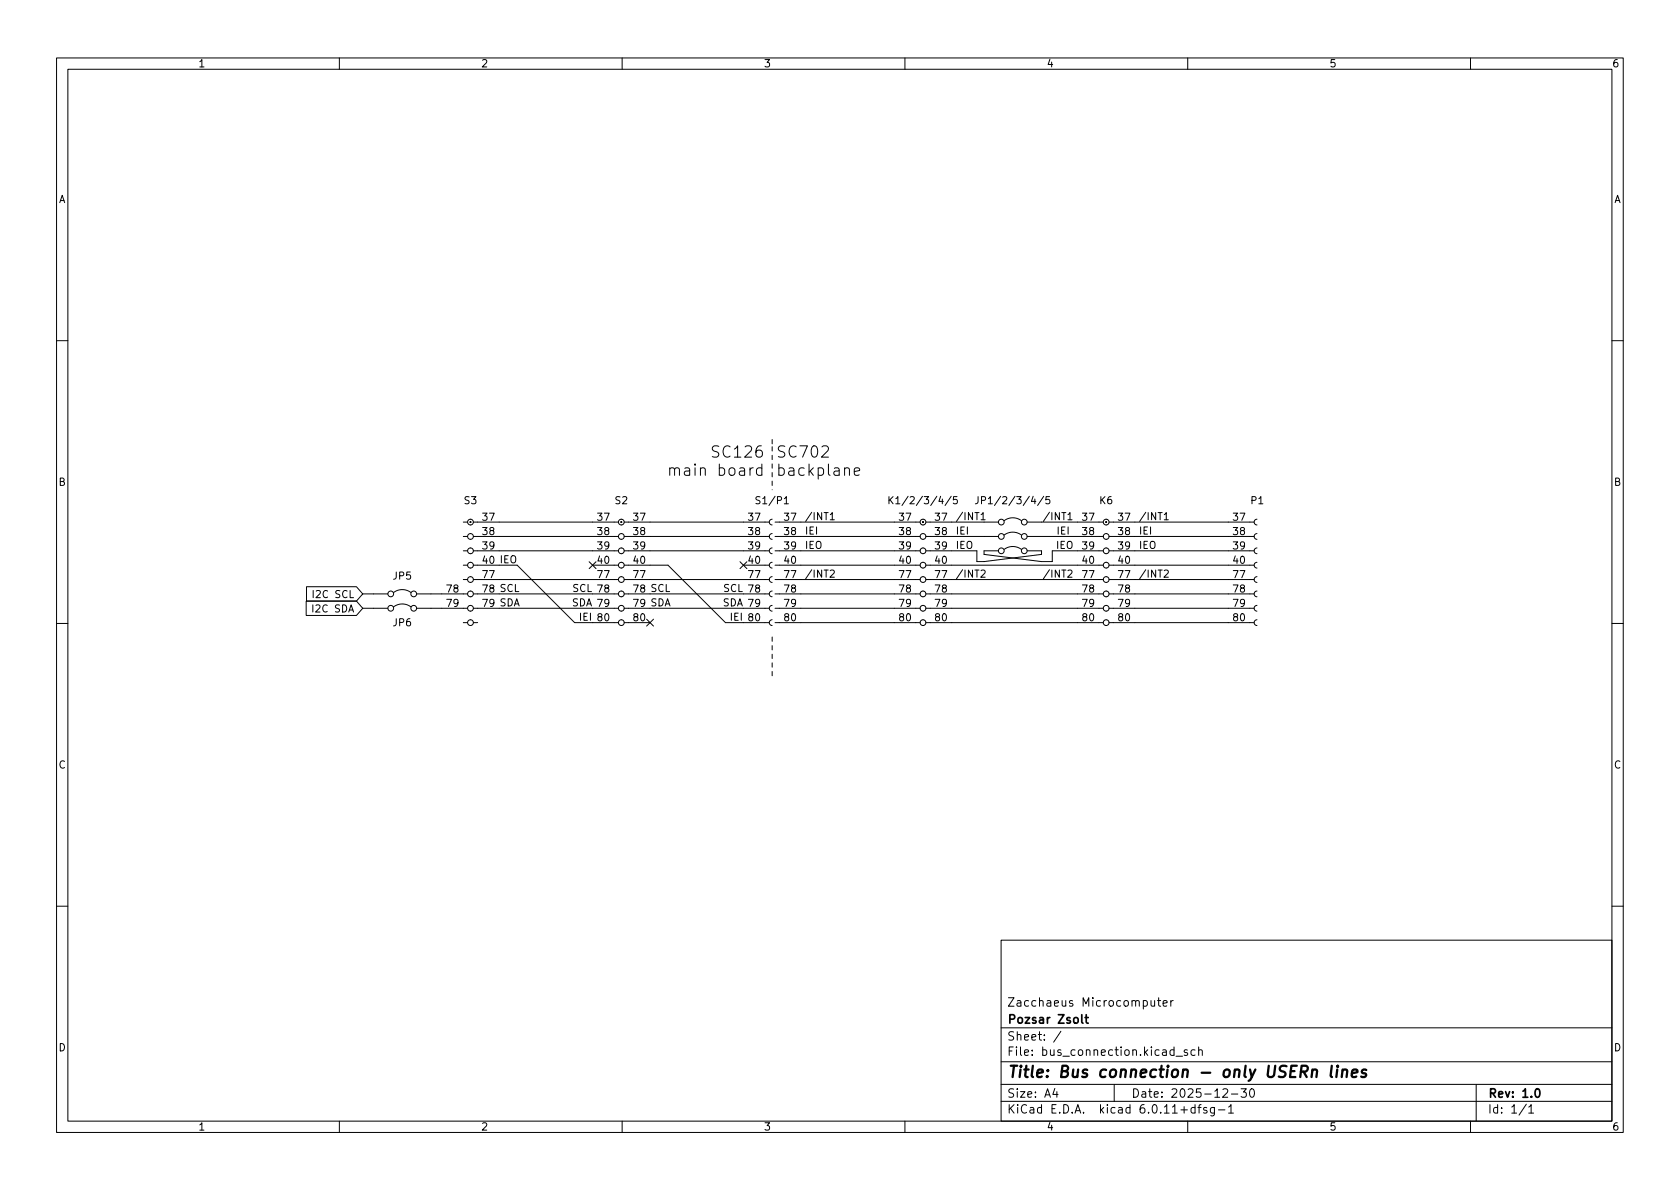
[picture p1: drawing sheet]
<svg xmlns="http://www.w3.org/2000/svg" width="297mm" height="210mm" viewBox="0 0 297 210" stroke-linecap="round" stroke-linejoin="round" font-family="sans-serif">
<g fill="none" stroke="#000" stroke-width=".18">
<path d="M10 10.2h277v190.1h-277zM12 12.2h273v186.1h-273zM60 10.2v2M110 10.2v2M160 10.2v2M210 10.2v2M260 10.2v2M10 60.2h2M285 60.2h2M81.9 99.9h.8M81.9 97.4h.8M81.9 94.9h.8"/>
<path d="M81.9 92.3h.8M83.7 99.9h7.7l10.2 10.2h7.7M83.7 97.4h25.6M83.7 94.9h25.6M83.7 92.3h25.6M104.2 99.3l1.2 1.3M104.8 99.9h4.5M105.4 99.3l-1.2 1.3M110.4 99.9h7.7l10.2 10.2h7.7M110.4 97.4h25.6M110.4 94.9h25.6M110.4 92.3h25.6"/>
<path d="M123.8 82.9a.5 .5 0 0 1 .9 .1v1.1M130.8 99.3l1.3 1.3M131.4 99.9h4.6M132.1 99.3l-1.3 1.3M136.5 99.4l-.3 .2-.2 .3 .2 .4 .3 .2M136.5 96.9l-.3 .1-.2 .4 .2 .4 .3 .1M136.5 94.4l-.3 .1-.2 .4 .2 .3 .3 .2M136.5 91.8l-.3 .2-.2 .3 .2 .4 .3 .1M137 99.9h25.7M137 97.4h25.7M137 94.9h25.7M137 92.3h25.7"/>
<path d="M138.7 88.2l.3-.4v1.3M138.7 89.1h.7M146.8 91l.4-.4v1.3M146.8 91.9h.7M151 83.4l1-.2-.1-.4-.6-.1-.3 .3 .1 1 .2 .1 .6-.1M163.7 99.9h31.4M163.7 97.4h9v1.9h1.3l10.1-1.3v-.6h-2.5M163.7 94.9h12.8M163.7 92.3h12.8M165.6 87.8l-1 1.6M166.3 87.8l-.3 .9h.8M166.6 88.2v.9"/>
<path d="M168.2 87.8l-1.1 1.6M169.2 87.8h-.6l-.1 .6 .2-.1 .5 .1 .1 .1-.1 .5-.2 .1-.5-.1M173.5 91l.3-.4v1.3M173.5 91.9h.7M176.5 97.4h-2.5v.6l10.1 1.3h2v-1.9h9M177.5 97.2a2.54 2.54 0 0 1 3.1 0M177.5 94.6a2.54 2.54 0 0 1 3.1 0M177.5 92.1a2.54 2.54 0 0 1 3.1 0M181.6 94.9h13.5M181.6 92.3h13.5M182 87.8l-1.1 1.6M182.7 87.8l-.3 .9h.8"/>
<path d="M183 88.2v.9M184.5 87.8l-1 1.6M185.6 87.8h-.6l-.1 .6 .2-.1 .4 .1 .1 .1v.5l-.2 .1-.5-.1M188.8 91l.4-.4v1.3M188.8 91.9h.7M196.1 99.9h25.6M196.1 97.4h25.6M196.1 94.9h25.6M196.1 92.3h25.6M205.8 91l.4-.4v1.3M205.8 91.9h.8M222.2 99.4l-.3 .2-.2 .3 .2 .4 .3 .2"/>
<path d="M222.2 96.9l-.3 .1-.2 .4 .2 .4 .3 .1M222.2 94.4l-.3 .1-.2 .4 .2 .3 .3 .2M222.2 91.8l-.3 .2-.2 .3 .2 .4 .3 .1M10 110.2h2M54.1 106.3h8.9l1.1 1.3-1.1 1.2h-8.9zM54.2 103.8h8.8l1.1 1.2-1.1 1.3h-8.8zM64.1 107.6h4.5M64.1 105h4.5M69.6 107.3a2.54 2.54 0 0 1 3 0M69.6 104.8a2.54 2.54 0 0 1 3 0M73.7 107.6h9M73.7 105h9"/>
<path d="M81.9 110.1h.8M81.9 102.5h.8M83.7 110.1h.8M83.7 107.6h25.6M83.7 105h25.6M83.7 102.5h25.6M110.4 110.1h4.5M110.4 107.6h25.6M110.4 105h25.6M110.4 102.5h25.6M114.3 109.5l1.2 1.2M115.5 109.5l-1.2 1.2"/>
<path d="M136.5 109.6l-.3 .1-.2 .4 .2 .4 .3 .1M136.5 107.1l-.3 .1-.2 .4 .2 .3 .3 .2M136.5 104.5l-.3 .2-.2 .3 .2 .4 .3 .1M136.5 102l-.3 .1-.2 .4 .2 .3 .3 .2M137 110.1h25.7M137 107.6h25.7M137 105h25.7M137 102.5h25.7M146.8 100.9l.5-.1 .2 .4-.8 .9h.8M163.7 110.1h31.4M163.7 107.6h31.4M163.7 105h31.4"/>
<path d="M163.7 102.5h31.4M173.5 100.9l.4-.1 .3 .4-.8 .9h.8M188.8 100.9l.5-.1 .2 .4-.7 .9h.7M196.1 110.1h25.6M196.1 107.6h25.6M196.1 105h25.6M196.1 102.5h25.6M205.8 100.9l.5-.1 .3 .4-.8 .9h.8M222.2 109.6l-.3 .1-.2 .4 .2 .4 .3 .1M222.2 107.1l-.3 .1-.2 .4 .2 .3 .3 .2M222.2 104.5l-.3 .2-.2 .3 .2 .4 .3 .1M222.2 102l-.3 .1-.2 .4 .2 .3 .3 .2"/>
<path d="M285 110.2h2M10 160.2h2M177 166.3h108v32h-108zM189.6 177l-.3-.1-.2 .2v.3l.5 .1v.4h-.5M205.6 177.4l.8-.1-.1-.3-.4-.1-.3 .2 .1 .8h.6M207 176.9v1M207.4 176.9l-.3 .1-.1 .2M285 160.2h2M60 198.3v2M110 198.3v2M160 198.3v2M177 194.8h108"/>
<path d="M177 191.8h108M177 187.8h108M177 181.8h108M182.5 186.5v.1M182.5 185.7v.1M184.6 183.8v.1M184.6 183v.1M187.6 182.4l-1.3 1.9M197 191.8v3M209.9 185.7l-.3-.1-.2 .2v.3l.5 .1v.4h-.5M210 198.3v2M211.3 185.7l-.4-.1-.3 .3v.4l.1 .3h.6"/>
<path d="M211.9 185.8l.2-.2 .4 .1 .1 .9M211.9 185.1v1.5M215.4 196.3h1.2M217.2 195.8l.4-.5v1.5M217.2 196.8h.9M217.7 193.5h1.2M219.4 192.5h1l-.5 .6 .4 .1v.7l-.2 .1h-.5l-.2-.1M221.1 192.7l.2-.2a.81 .81 0 0 1 .6 .7 .81 .81 0 0 1-.3 .8h-.2a.81 .81 0 0 1-.3-1.3zM260 198.3v2M261 191.8v6.5M270.3 195.8l.4-.5v1.5M270.3 196.8h.9"/>
<circle cx="83.2" cy="92.3" r=".51"/>
<circle cx="83.2" cy="94.9" r=".51"/>
<circle cx="83.2" cy="99.9" r=".51"/>
<circle cx="83.2" cy="97.4" r=".51"/>
<circle cx="109.9" cy="99.9" r=".51"/>
<circle cx="109.9" cy="97.4" r=".51"/>
<circle cx="109.9" cy="94.9" r=".51"/>
<circle cx="109.9" cy="92.3" r=".51"/>
<circle cx="163.2" cy="97.4" r=".51"/>
<circle cx="163.2" cy="94.9" r=".51"/>
<circle cx="163.2" cy="99.9" r=".51"/>
<circle cx="163.2" cy="92.3" r=".51"/>
<circle cx="177" cy="94.9" r=".51"/>
<circle cx="177" cy="97.4" r=".51"/>
<circle cx="177" cy="92.3" r=".51"/>
<circle cx="181.1" cy="97.4" r=".51"/>
<circle cx="181.1" cy="94.9" r=".51"/>
<circle cx="181.1" cy="92.3" r=".51"/>
<circle cx="195.6" cy="94.9" r=".51"/>
<circle cx="195.6" cy="99.9" r=".51"/>
<circle cx="195.6" cy="97.4" r=".51"/>
<circle cx="195.6" cy="92.3" r=".51"/>
<circle cx="69.1" cy="107.6" r=".51"/>
<circle cx="69.1" cy="105" r=".51"/>
<circle cx="73.2" cy="107.6" r=".51"/>
<circle cx="73.2" cy="105" r=".51"/>
<circle cx="83.2" cy="107.6" r=".51"/>
<circle cx="83.2" cy="102.5" r=".51"/>
<circle cx="83.2" cy="105" r=".51"/>
<circle cx="83.2" cy="110.1" r=".51"/>
<circle cx="109.9" cy="105" r=".51"/>
<circle cx="109.9" cy="107.6" r=".51"/>
<circle cx="109.9" cy="102.5" r=".51"/>
<circle cx="109.9" cy="110.1" r=".51"/>
<circle cx="163.2" cy="105" r=".51"/>
<circle cx="163.2" cy="107.6" r=".51"/>
<circle cx="163.2" cy="110.1" r=".51"/>
<circle cx="163.2" cy="102.5" r=".51"/>
<circle cx="195.6" cy="107.6" r=".51"/>
<circle cx="195.6" cy="105" r=".51"/>
<circle cx="195.6" cy="102.5" r=".51"/>
<circle cx="195.6" cy="110.1" r=".51"/>
</g>
<path d="M212.5 189.7h1.5M216.5 189.3a.52 .52 0 0 1 .5-.2 .52 .52 0 0 1 .4 .4v.6a.55 .55 0 0 1-.6 .4 .55 .55 0 0 1-.5-.4zM224.3 188.5l-.2 1.6 .2 .3a.66 .66 0 0 0 1-.3l.2-1.6" fill="none" stroke="#000" stroke-width=".4"/>
<path d="M185.6 179.9l-.3 .1-.1 .2" fill="none" stroke="#000" stroke-width=".3"/>
<g fill="#000" stroke="#000" stroke-width=".18">
<circle cx="83.2" cy="92.3" r=".08"/>
<circle cx="109.9" cy="92.3" r=".08"/>
<circle cx="163.2" cy="92.3" r=".08"/>
<circle cx="195.6" cy="92.3" r=".08"/>
</g>
<path d="M136.5 79v7.6M136.5 77.7v1.3M136.5 112.6v7.7" fill="none" stroke="#000" stroke-width=".18" stroke-dasharray=".8 .8"/>
<g font-size="2.8">
<text x="125.5" y="80.9">SC126</text>
<text x="137.2" y="80.9">SC702</text>
<text x="117.9" y="84.2">main</text>
<text x="126.8" y="84.2">board</text>
<text x="137.2" y="84.2">backplane</text>
<text x="178" y="191.2">Title:</text>
<text x="187.3" y="191.2">Bus</text>
<text x="194.6" y="191.2">connection</text>
<text x="217.2" y="191.2">only</text>
<text x="225.3" y="191.2">USERn</text>
<text x="236.9" y="191.2">lines</text>
</g>
<g font-size="2.1">
<text x="178" y="178.5">Zacchaeus</text>
<text x="191.2" y="178.5">Microcomputer</text>
<text x="178" y="184.5">Sheet:</text>
<text x="178" y="181.5">Pozsar</text>
<text x="187" y="181.5">Zsolt</text>
<text x="178" y="187.2">File:</text>
<text x="184.4" y="187.2">bus_connection.kicad_sch</text>
<text x="178" y="197.4">KiCad</text>
<text x="178" y="194.6">Size:</text>
<text x="184.7" y="194.6">A4</text>
<text x="185.7" y="197.4">E.D.A.</text>
<text x="194.6" y="197.4">kicad</text>
<text x="200" y="194.6">Date:</text>
<text x="201.8" y="197.4">6.0.11+dfsg-1</text>
<text x="207" y="194.6">2025-12-30</text>
<text x="263" y="194.6">Rev:</text>
<text x="263" y="197.4">Id:</text>
<text x="267.1" y="197.4">1/1</text>
<text x="269.1" y="194.6">1.0</text>
</g>
<g font-size="1.8">
<text x="35" y="12.3">1</text>
<text x="85" y="12.3">2</text>
<text x="135" y="12.3">3</text>
<text x="185" y="12.3">4</text>
<text x="235" y="12.3">5</text>
<text x="285" y="12.3">6</text>
<text x="10.4" y="36.3">A</text>
<text x="285.4" y="36.3">A</text>
<text x="10.3" y="86.3">B</text>
<text x="81.9" y="89.5">S3</text>
<text x="108.6" y="89.5">S2</text>
<text x="133.3" y="89.5">S1/P1</text>
<text x="156.8" y="89.5">K1/2/3/4/5</text>
<text x="172.2" y="89.5">JP1/2/3/4/5</text>
<text x="194.3" y="89.5">K6</text>
<text x="221" y="89.5">P1</text>
<text x="285.3" y="86.3">B</text>
<text x="85.1" y="92.1">37</text>
<text x="85.1" y="94.6">38</text>
<text x="105.4" y="92.1">37</text>
<text x="105.4" y="94.6">38</text>
<text x="111.7" y="92.1">37</text>
<text x="111.7" y="94.6">38</text>
<text x="132.1" y="92.1">37</text>
<text x="132.1" y="94.6">38</text>
<text x="138.4" y="92.1">37</text>
<text x="138.4" y="94.6">38</text>
<text x="142.2" y="92">/INT1</text>
<text x="142.2" y="94.5">IEI</text>
<text x="158.7" y="92.1">37</text>
<text x="158.7" y="94.6">38</text>
<text x="165.1" y="92.1">37</text>
<text x="165.1" y="94.6">38</text>
<text x="168.9" y="94.5">IEI</text>
<text x="168.9" y="92">/INT1</text>
<text x="184.3" y="92">/INT1</text>
<text x="186.7" y="94.5">IEI</text>
<text x="191.1" y="92.1">37</text>
<text x="191.1" y="94.6">38</text>
<text x="197.5" y="92.1">37</text>
<text x="197.5" y="94.6">38</text>
<text x="201.3" y="92">/INT1</text>
<text x="201.3" y="94.5">IEI</text>
<text x="217.8" y="92.1">37</text>
<text x="217.8" y="94.6">38</text>
<text x="85.1" y="97.1">39</text>
<text x="85.1" y="99.7">40 IEO</text>
<text x="105.4" y="97.1">39</text>
<text x="105.4" y="99.7">40</text>
<text x="111.7" y="97.1">39</text>
<text x="111.7" y="99.7">40</text>
<text x="132.1" y="97.1">39</text>
<text x="132.1" y="99.7">40</text>
<text x="138.4" y="97.1">39</text>
<text x="138.4" y="99.7">40</text>
<text x="142.2" y="97.1">IEO</text>
<text x="158.7" y="97.1">39</text>
<text x="158.7" y="99.7">40</text>
<text x="165.1" y="97.1">39</text>
<text x="165.1" y="99.7">40</text>
<text x="168.9" y="97.1">IEO</text>
<text x="186.6" y="97.1">IEO</text>
<text x="191.1" y="97.1">39</text>
<text x="191.1" y="99.7">40</text>
<text x="197.5" y="97.1">39</text>
<text x="197.5" y="99.7">40</text>
<text x="201.3" y="97.1">IEO</text>
<text x="217.8" y="97.1">39</text>
<text x="217.8" y="99.7">40</text>
<text x="55" y="106.1">I2C</text>
<text x="59.2" y="106.1">SCL</text>
<text x="69.3" y="102.9">JP5</text>
<text x="78.7" y="104.8">78</text>
<text x="78.7" y="107.3">79</text>
<text x="85.1" y="102.2">77</text>
<text x="85.1" y="104.8">78 SCL</text>
<text x="85.1" y="107.3">79 SDA</text>
<text x="101.1" y="107.2">SDA 79</text>
<text x="101.1" y="104.7">SCL 78</text>
<text x="105.4" y="102.2">77</text>
<text x="111.7" y="102.2">77</text>
<text x="111.7" y="104.8">78 SCL</text>
<text x="111.7" y="107.3">79 SDA</text>
<text x="127.7" y="107.2">SDA 79</text>
<text x="127.8" y="104.7">SCL 78</text>
<text x="132.1" y="102.2">77</text>
<text x="138.4" y="102.2">77</text>
<text x="138.4" y="104.8">78</text>
<text x="138.4" y="107.3">79</text>
<text x="142.2" y="102.1">/INT2</text>
<text x="158.7" y="102.2">77</text>
<text x="158.7" y="104.8">78</text>
<text x="158.7" y="107.3">79</text>
<text x="165.1" y="102.2">77</text>
<text x="165.1" y="104.8">78</text>
<text x="165.1" y="107.3">79</text>
<text x="168.9" y="102.1">/INT2</text>
<text x="184.3" y="102.1">/INT2</text>
<text x="191.1" y="102.2">77</text>
<text x="191.1" y="104.8">78</text>
<text x="191.1" y="107.3">79</text>
<text x="197.5" y="102.2">77</text>
<text x="197.5" y="104.8">78</text>
<text x="197.5" y="107.3">79</text>
<text x="201.3" y="102.1">/INT2</text>
<text x="217.8" y="102.2">77</text>
<text x="217.8" y="104.8">78</text>
<text x="217.8" y="107.3">79</text>
<text x="54.9" y="108.7">I2C</text>
<text x="59.1" y="108.7">SDA</text>
<text x="69.3" y="111.1">JP6</text>
<text x="102.3" y="109.8">IEI 80</text>
<text x="111.7" y="109.8">80</text>
<text x="128.9" y="109.8">IEI 80</text>
<text x="138.4" y="109.8">80</text>
<text x="158.7" y="109.8">80</text>
<text x="165.1" y="109.8">80</text>
<text x="191.1" y="109.8">80</text>
<text x="197.5" y="109.8">80</text>
<text x="217.8" y="109.8">80</text>
<text x="10.3" y="136.3">C</text>
<text x="285.3" y="136.3">C</text>
<text x="10.3" y="186.3">D</text>
<text x="285.3" y="186.3">D</text>
<text x="35" y="200.3">1</text>
<text x="85" y="200.3">2</text>
<text x="135" y="200.3">3</text>
<text x="185" y="200.3">4</text>
<text x="235" y="200.3">5</text>
<text x="285" y="200.3">6</text>
</g>
</svg>
